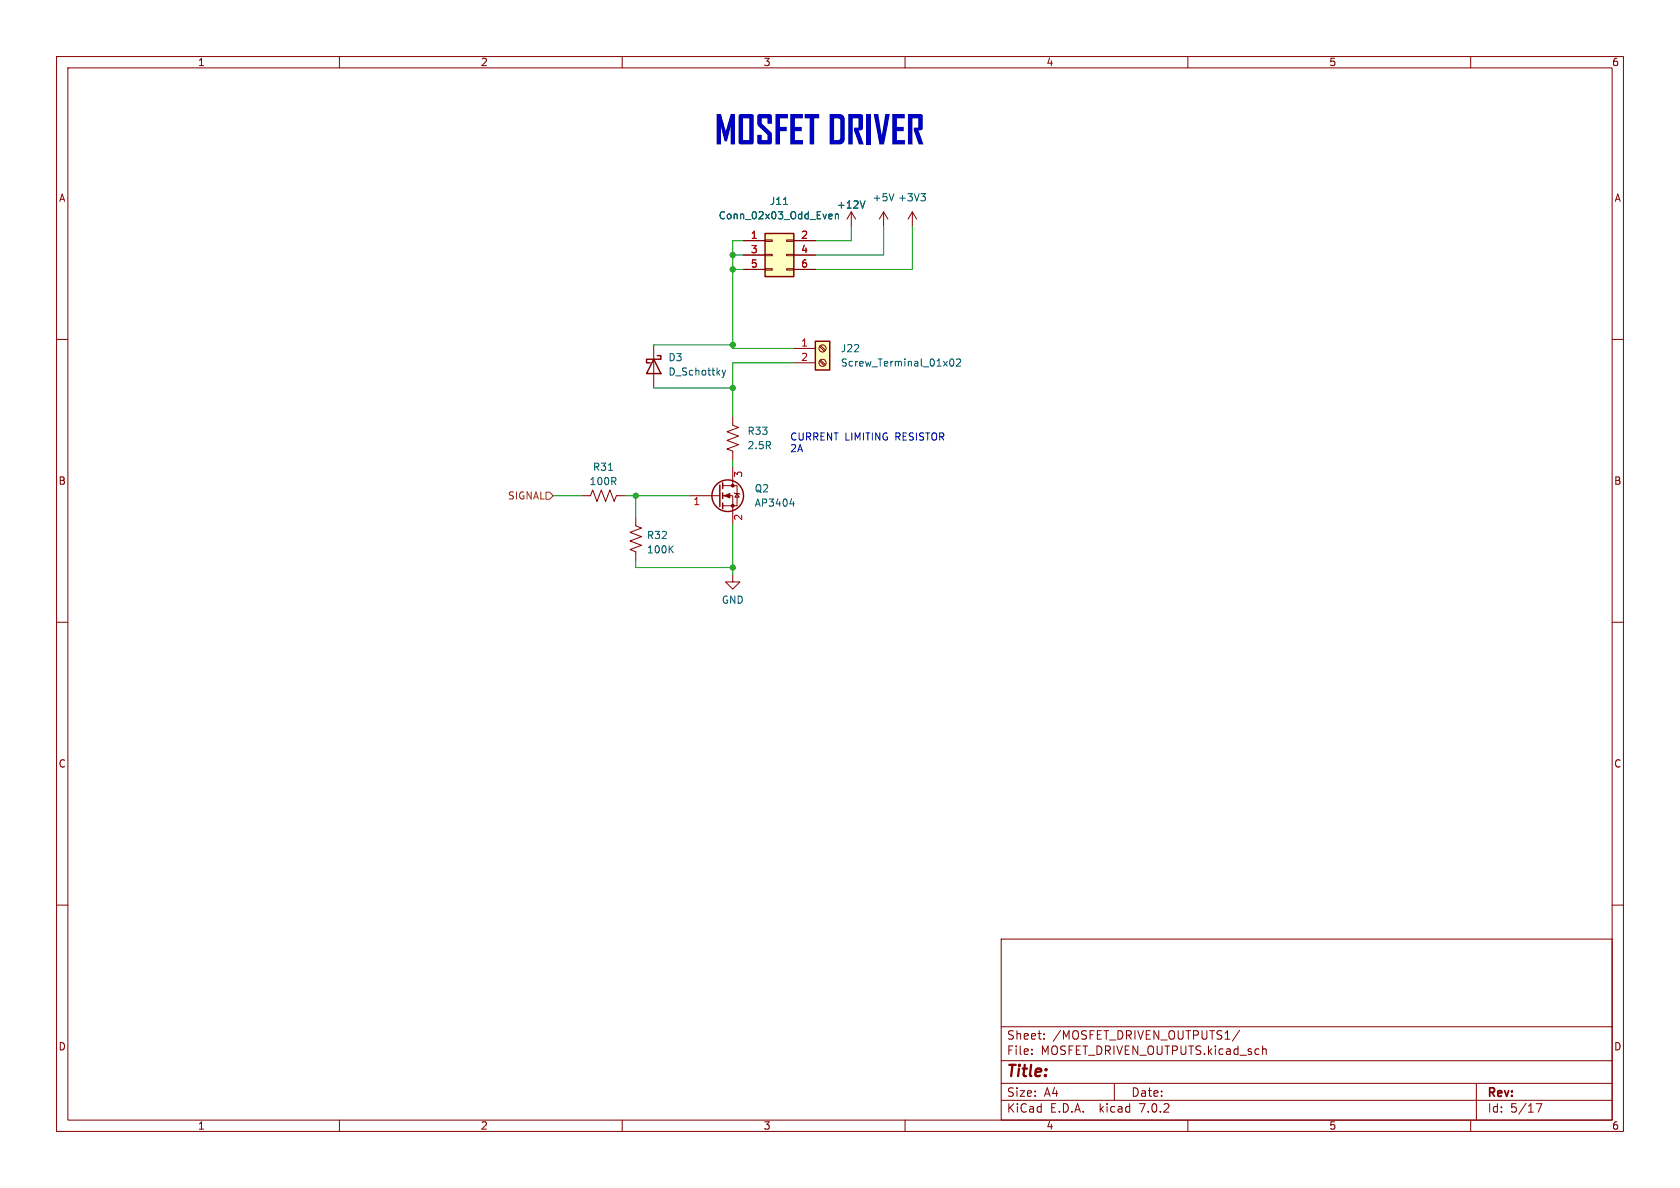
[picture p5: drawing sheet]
<svg xmlns="http://www.w3.org/2000/svg" width="297mm" height="210mm" viewBox="0 0 297 210" stroke-linecap="round" stroke-linejoin="round" font-family="sans-serif">
<g fill="none" stroke="#840000" stroke-width=".18">
<path d="M10 10h277v190h-277zM12 12h273v186h-273zM60 10v2M110 10v2M160 10v2M210 10v2M260 10v2M150.5 37.5l-.8 1.2M150.5 37.5v2.5M150.5 37.5l.8 1.2M156.2 37.5l-.8 1.2M156.2 37.5v2.5"/>
<path d="M156.2 37.5l.8 1.2M161.3 37.5l.8 1.2M161.3 37.5v2.5M161.3 37.5l-.8 1.2M10 60h2M131.4 42.5h3.9M131.4 45.1h3.9M131.4 47.6h3.9M135.3 47.5h1.2v.3h-1.2zM135.3 45h1.2v.2h-1.2zM135.3 42.4h1.2v.3h-1.2zM139.1 47.5h1.2v.3h-1.2z"/>
<path d="M139.1 45h1.2v.2h-1.2zM139.1 42.4h1.2v.3h-1.2zM140.3 42.5h3.8M140.3 45.1h3.8M140.3 47.6h3.8M285 60h2M115.6 61v7.6M129.5 73.7v1.5l1.1 .4-2.1 .7 2.1 .8-2.1 .8 2.1 .7-2.1 .8 1 .4v1.5M140.3 61.6h3.8M140.3 64.1h3.8M144.9 63.8l.8 .8M144.9 61.3l.8 .8"/>
<path d="M145.1 63.6l.8 .9M145.1 61.1l.8 .8M102.9 87.6h1.5l.4-1 .7 2 .8-2 .8 2 .7-2 .8 2 .4-1h1.5M112.4 91.4v1.6l1 .3-2 .8 2 .8-2 .7 2 .8-2 .8 1 .3v1.6M121.9 87.6h5.4M127.8 87.6h1.7v5.1M127.8 85.9h2.5v3.5h-2.5M129.5 82.6v3.3M129.8 87.1l.1 .1h.8l.1 .2M130.3 87.2l.4 .7h-.8zM10 110h2M129.5 101.6v1.3h1.3l-1.3 1.2-1.2-1.2h1.2"/>
<path d="M285 110h2M10 160h2M285 160h2M177 166h108v32h-108zM60 198v2M110 198v2M160 198v2M177 194.5h108M177 191.5h108M177 187.5h108M177 181.5h108M182.4 186.3v.1"/>
<path d="M182.4 185.5v.1M184.6 183.6v.1M184.6 182.8v.1M197 191.5v3M210 198v2M219.1 182.1l-1.2 2M223.3 185.5h.5l.1 .9M260 198v2M261 191.5v6.5M271.6 195.1h1l-.7 1.5"/>
<circle cx="145.4" cy="61.6" r=".63"/>
<circle cx="145.4" cy="64.1" r=".63"/>
</g>
<g fill="none" stroke="#840000" stroke-width=".25">
<path d="M135.3 41.3h5v7.6h-5zM115.6 63.5l1.2 2.5h-2.5zM116.2 62.9h.6v.6h-2.5v.6h.6M144.1 60.3h2.6v5.1h-2.6zM127.3 85.7v3.8M127.8 85.3v1.1M127.8 87.1v1M127.8 88.9v1"/>
<circle cx="128.7" cy="87.6" r="2.79"/>
</g>
<g fill="none" stroke="#006464" stroke-width=".18">
<path d="M138.5 36.1h.7M146.7 37.8l.4 .1v.2l-.6 .2M147.1 38.6l-.4 .1M147.7 38l.2-.2 .3 .1v.8M147.7 37.8v.9M152.9 35.5l-.4 1.3M158 34.2l-.4 1.3M162.8 34.2h.8l-.4 .5M163.3 34.7l.3 .3v.3l-.3 .2M127.7 65.5l.3 .8M128 66.3l-.3 .4M128.3 65.5l-.3 .8"/>
<path d="M168 63.6l.2-.1a.68 .68 0 0 1 .4 .6 .68 .68 0 0 1-.4 .6l-.2-.1-.1-.4zM169.1 63.6l.5-.1 .2 .3-.8 .9h.8M139.7 89.1h.7M140.3 88.6v.9"/>
</g>
<g fill="#840000" stroke="#840000" stroke-width=".18">
<path d="M128 87.6l1-.4v.8z"/>
<circle cx="129.5" cy="89.4" r=".25"/>
<circle cx="129.5" cy="85.9" r=".25"/>
</g>
<g fill="#ffffc2" stroke="#ffffc2" stroke-width=".18">
<path d="M144.1 60.3h2.6v5.1h-2.6z"/>
<path d="M135.3 41.3h5v7.6h-5z"/>
</g>
<path d="M96.5 87h.7l.6 .6-.6 .7h-.7z" fill="none" stroke="#725600" stroke-width=".18"/>
<g fill="none" stroke="#009600" stroke-width=".18">
<path d="M129.5 45.1h1.9M129.5 47.6h1.9M131.4 42.5h-1.9v19.1h10.8M150.5 40v2.5h-6.4M156.2 40v5.1h-12.1M161.3 40v7.6h-17.2M115.6 61h13.9M115.6 68.6h13.9M140.3 64.1h-10.8v9.6M97.8 87.6h5.1M110.5 87.6h11.4M112.4 87.6v3.8"/>
<path d="M112.4 99.1v1.2h17.1M129.5 81.3v1.3M129.5 92.7v8.9"/>
</g>
<g fill="#009600" stroke="#009600" stroke-width=".18">
<circle cx="129.5" cy="100.3" r=".46"/>
<circle cx="129.5" cy="68.6" r=".46"/>
<circle cx="129.5" cy="45.1" r=".46"/>
<circle cx="129.5" cy="47.6" r=".46"/>
<circle cx="129.5" cy="61" r=".46"/>
<circle cx="112.4" cy="87.6" r=".46"/>
</g>
<g font-size="7" fill="#0000c2">
<text x="126.4" y="26.4">MOSFET</text>
<text x="146.3" y="26.4">DRIVER</text>
</g>
<text font-size="2.8" fill="#840000" x="178" y="190.8">Title:</text>
<g font-size="2.1" fill="#840000">
<text x="178" y="183.9">Sheet:</text>
<text x="186.2" y="183.9">/MOSFET_DRIVEN_OUTPUTS1/</text>
<text x="178" y="186.6">File:</text>
<text x="184" y="186.6">MOSFET_DRIVEN_OUTPUTS.kicad_sch</text>
<text x="178" y="196.8">KiCad</text>
<text x="178" y="194">Size:</text>
<text x="184.6" y="194">A4</text>
<text x="185.7" y="196.8">E.D.A.</text>
<text x="194.4" y="196.8">kicad</text>
<text x="200" y="194">Date:</text>
<text x="201.5" y="196.8">7.0.2</text>
<text x="263" y="194.2">Rev:</text>
<text x="263" y="196.8">Id:</text>
<text x="267" y="196.8">5/17</text>
</g>
<g font-size="1.8" fill="#840000">
<text x="35" y="11.8">1</text>
<text x="85" y="11.8">2</text>
<text x="135" y="11.8">3</text>
<text x="185" y="11.8">4</text>
<text x="235" y="11.8">5</text>
<text x="285" y="11.8">6</text>
<text x="10.4" y="35.8">A</text>
<text x="285.4" y="35.8">A</text>
<text x="10.3" y="85.8">B</text>
<text x="285.3" y="85.8">B</text>
<text x="10.3" y="135.8">C</text>
<text x="285.3" y="135.8">C</text>
<text x="10.3" y="185.8">D</text>
<text x="285.3" y="185.8">D</text>
<text x="35" y="199.8">1</text>
<text x="85" y="199.8">2</text>
<text x="135" y="199.8">3</text>
<text x="185" y="199.8">4</text>
<text x="235" y="199.8">5</text>
<text x="285" y="199.8">6</text>
</g>
<g font-size="1.8" fill="#006464">
<text x="154.2" y="35.8">+5V</text>
<text x="158.7" y="35.8">+3V3</text>
<text x="127" y="38.9">Conn_02x03_Odd_Even</text>
<text x="136" y="36.4">J11</text>
<text x="147.9" y="37">+12V</text>
<text x="118.1" y="64">D3</text>
<text x="148.6" y="62.4">J22</text>
<text x="148.6" y="65">Screw_Terminal_01x02</text>
<text x="118.1" y="66.5">D_Schottky</text>
<text x="132.1" y="77">R33</text>
<text x="104.8" y="83.4">R31</text>
<text x="132.1" y="79.6">2.5R</text>
<text x="104.2" y="85.9">100R</text>
<text x="133.4" y="87.2">Q2</text>
<text x="133.4" y="89.7">AP3404</text>
<text x="114.3" y="95.4">R32</text>
<text x="114.3" y="98">100K</text>
<text x="127.5" y="106.9">GND</text>
</g>
<g font-size="1.8" fill="#a90000">
<text x="132.7" y="42.3">1</text>
<text x="132.7" y="44.8">3</text>
<text x="132.7" y="47.4">5</text>
<text x="141.6" y="42.3">2</text>
<text x="141.6" y="44.8">4</text>
<text x="141.6" y="47.4">6</text>
<text x="141.6" y="61.3">1</text>
<text x="141.6" y="63.9">2</text>
<text x="122.5" y="89.5">1</text>
<text x="131.4" y="84.5" transform="rotate(-90 131.4 84.5)">3</text>
<text x="131.4" y="92.1" transform="rotate(-90 131.4 92.1)">2</text>
</g>
<g font-size="1.8" fill="#0000c2">
<text x="139.7" y="78">CURRENT LIMITING</text>
<text x="158.3" y="78">RESISTOR</text>
<text x="139.7" y="80">2A</text>
</g>
<text font-size="1.8" fill="#725600" x="89.7" y="88.5">SIGNAL</text>
</svg>
